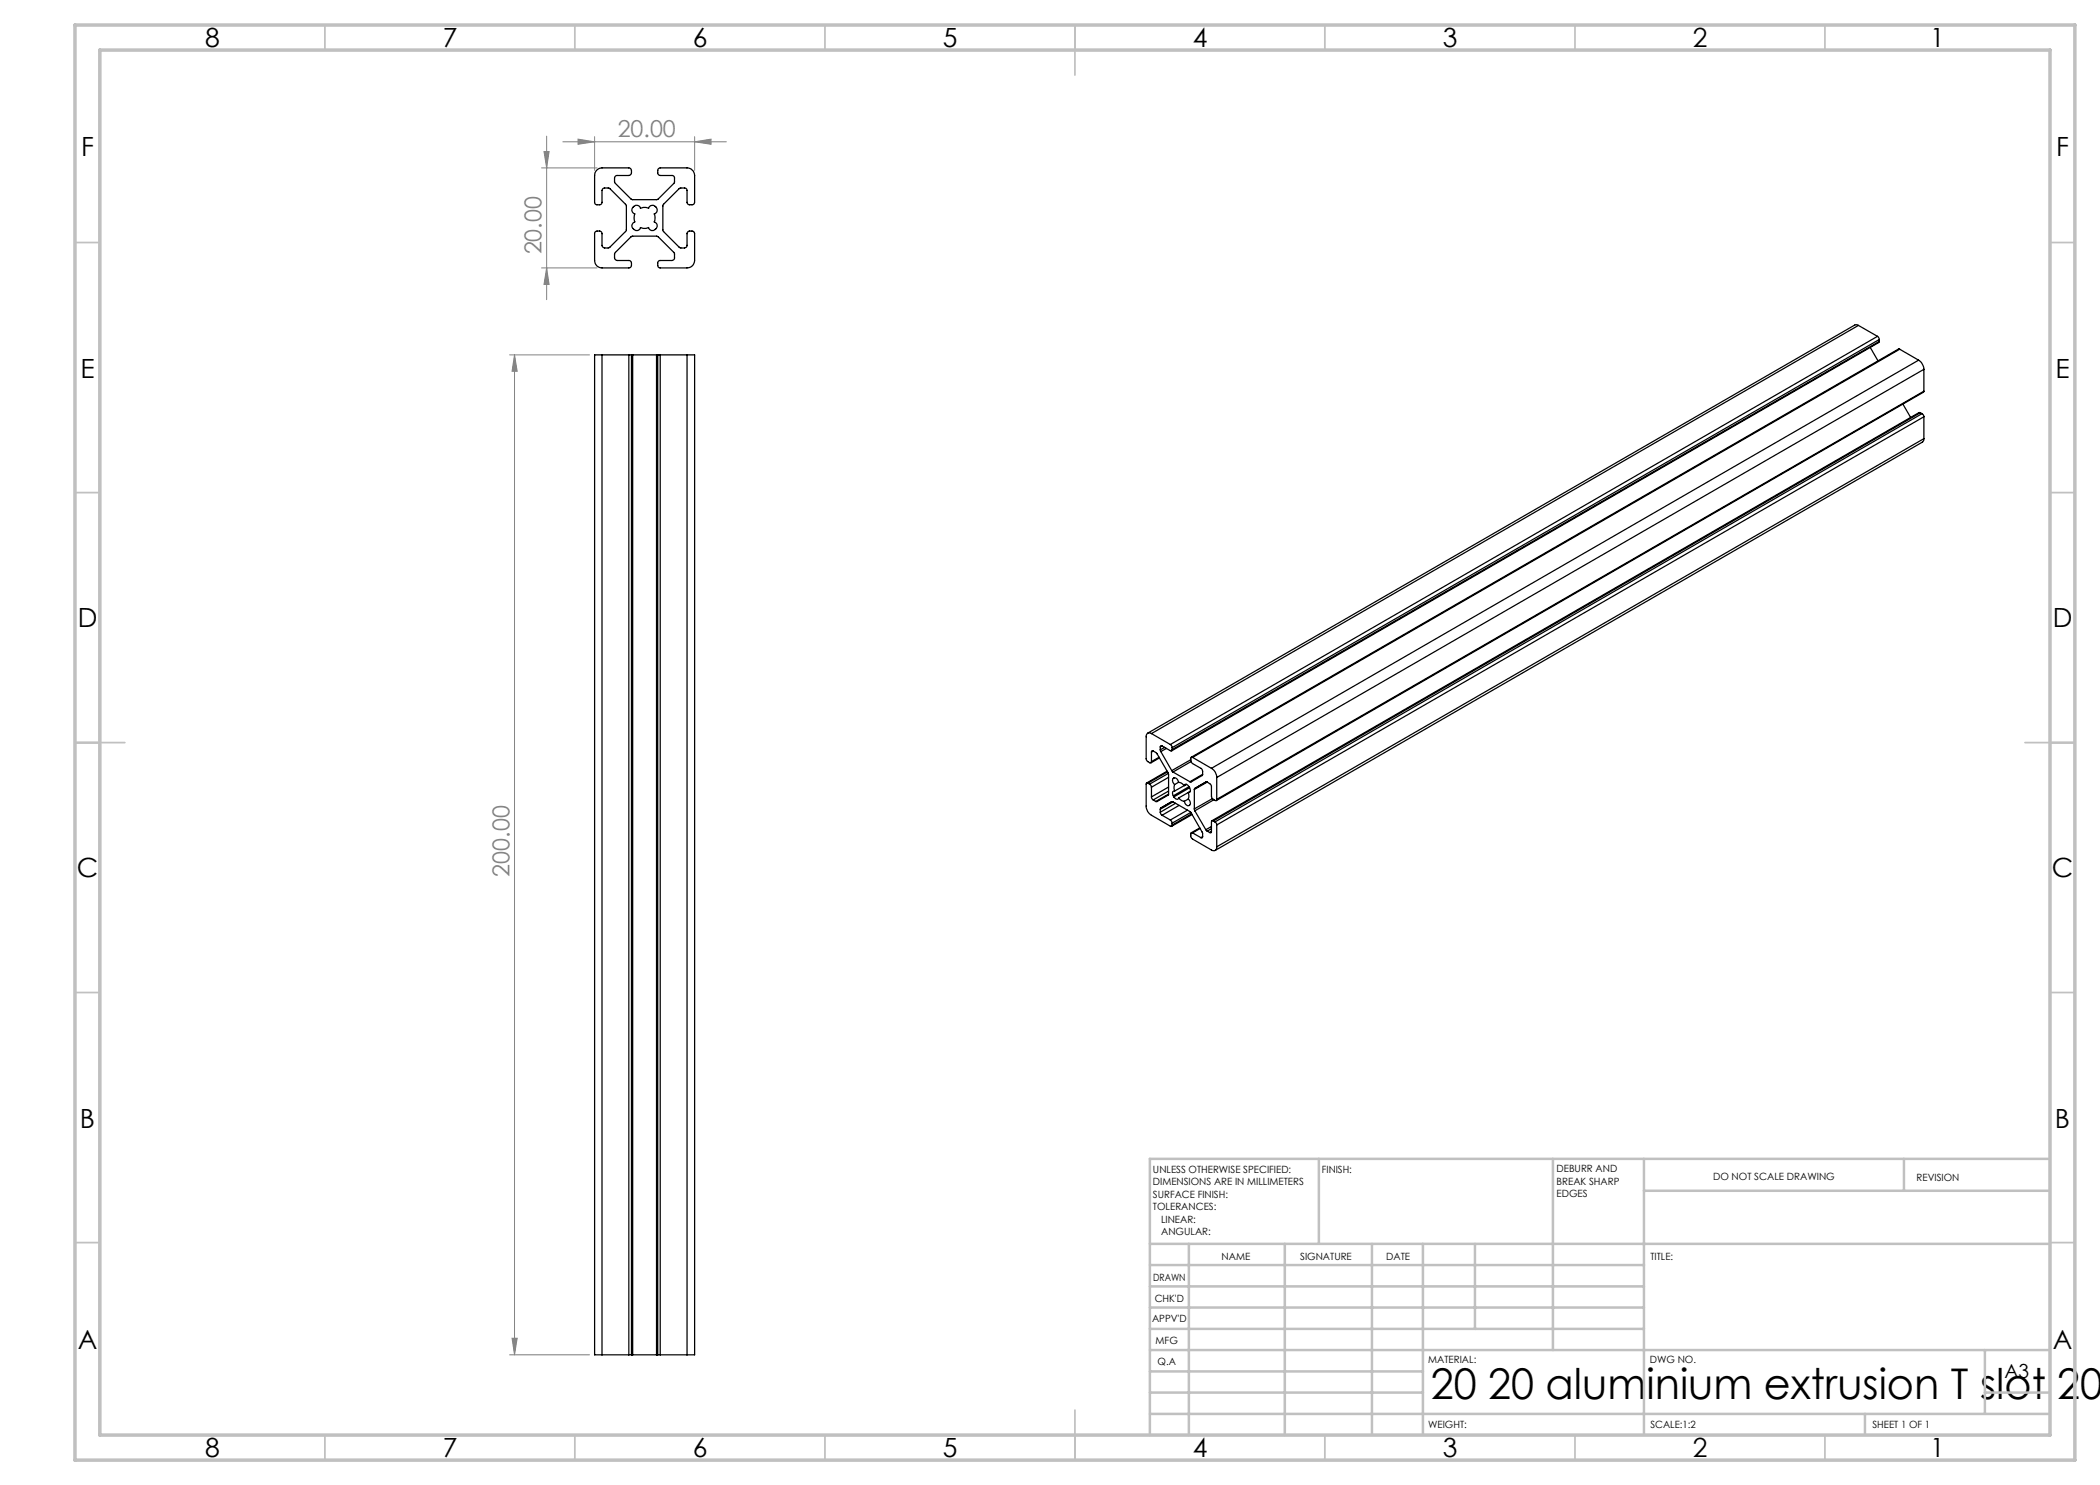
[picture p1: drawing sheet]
<svg xmlns="http://www.w3.org/2000/svg" width="420mm" height="297mm" viewBox="0 0 420 297" stroke-linecap="round" stroke-linejoin="round" font-family="sans-serif">
<g fill="none" stroke="#808080" stroke-width=".2">
<path d="M108.3 33.6h11.1M108.8 30.3h1l-.5 3.3zM109.3 27.2v32.7M112.6 28.4h32.7M115.6 27.8l3.3 .6-3.3 .5zM118.9 27.3v6.8M138.9 28.4l3.3-.6v1.1zM138.9 27.3v6.8M108.3 53.6h11.1M109.3 53.6l.5 3.3h-1zM101.9 71h16M102.9 71v200"/>
<path d="M102.9 71l.5 3.3h-1zM101.9 271h16M102.4 267.6h1l-.5 3.4z"/>
</g>
<g fill="none" stroke="#c0c0c0" stroke-width=".35">
<path d="M65 5v5M115 5v5M165 5v5M215 5v10M265 5v5M315 5v5M365 5v5M15 48.5h5M410 48.5h5M15 98.5h5M410 98.5h5M15 148.5h10"/>
<path d="M405 148.5h10M15 198.5h5M410 198.5h5M15 248.5h5M410 248.5h5M65 287v5M115 287v5M165 287v5M215 282v10M265 287v5M315 287v5M365 287v5"/>
</g>
<g fill="none" stroke="#c0c0c0" stroke-width=".5">
<path d="M263.8 231.8v17M310.6 231.8v38.2M328.8 231.8v55.2M328.8 238.2h81.2M380.8 231.8v6.4M410 231.8h-180v55.2M230 248.8h180M230 257.3h98.8M230 253h98.8M237.8 248.8v38.2M257 248.8v38.2M274.4 248.8v38.2"/>
<path d="M284.6 248.8v38.2M295 248.8v17M230 265.8h98.8M230 261.5h98.8M230 278.5h54.6M230 274.3h54.6M230 270h180M397 278.5h13M397 270v12.8M230 282.8h180M373 282.8v4.2"/>
</g>
<path d="M15 5h400v287h-400zM20 10h390v277h-390z" fill="none" stroke="#c0c0c0" stroke-width=".7"/>
<g fill="#808080">
<path d="M115.6 27.8l3.3 .6-3.3 .5zM138.9 28.4l3.3-.6v1.1z"/>
<path d="M102.9 71l.5 3.3h-1zM102.4 267.6h1l-.5 3.4zM108.8 30.3h1l-.5 3.3zM109.3 53.6l.5 3.3h-1z"/>
</g>
<g fill="none" stroke="#000" stroke-width=".25">
<path d="M119.3 34l.5-.3 .6-.1h5.4a.54 .54 0 0 1 .5 .5v.7l-.3 .3-2.8 .1-.3 .2v1l3.5 3.5h5l3.4-3.3 .1-1.1-.2-.3-2.8-.1-.3-.4v-.6a.49 .49 0 0 1 .4-.5h5.4a1.57 1.57 0 0 1 1.5 1.5v5.4a.49 .49 0 0 1-.5 .5h-.5a.49 .49 0 0 1-.5-.5l-.1-2.7-.3-.2h-1l-3.4 3.5v5.1l3.3 3.3 .3 .1h.7l.5-.3v-2.6a.49 .49 0 0 1 .5-.5h.5a.49 .49 0 0 1 .5 .5v5.4a1.51 1.51 0 0 1-1.5 1.5h-5.5l-.3-.2v-.9l.2-.3 2.9-.2 .2-.3v-1l-3.5-3.5-5.1 .1-3.3 3.2-.1 .3v.8l.2 .3 .3 .2 2.6 .1 .3 .4v.7l-.3 .2-5.6 .1a1.45 1.45 0 0 1-1.5-1.5v-5.4a.49 .49 0 0 1 .5-.5h.5a.49 .49 0 0 1 .5 .5v2.6l.5 .3h.7l.3-.1 3.3-3.3 .1-5-3.5-3.6h-1l-.4 .3-.1 2.8-.3 .3h-.7l-.3-.3-.1-5.6 .1-.6zM126.8 41.3a.79 .79 0 0 1 1.3 .4 1.95 1.95 0 0 1 1.6 0 .87 .87 0 0 1 1.4-.3 .87 .87 0 0 1-.3 1.4 1.87 1.87 0 0 1 0 1.6 .87 .87 0 0 1 .4 1.4 .87 .87 0 0 1-1.5-.3 1.95 1.95 0 0 1-1.6 0 .87 .87 0 0 1-1.4 .3 .87 .87 0 0 1 .3-1.4l-.2-.6 .2-1a.83 .83 0 0 1-.6-.7 .83 .83 0 0 1 .4-.8zM120.4 71h-1.5v200h1.5M120.4 71v200M120.4 71h5.4M125.8 71h.5M125.8 71v200M126.3 71h.2M126.3 71v200M126.5 71h4.8M126.5 71v200M131.3 71h.3"/>
<path d="M131.3 71v200M131.6 71h.4M131.6 71v200M132 71h5.4M132 71v200M137.4 71h1.5v200h-1.5M137.4 71v200M371.7 65.1l-.4-.2-.4 .1-141.4 81.6M371.7 65.1l-141.4 81.6M371.7 65.1l3.8 2.2M374.1 69.5l1.5 2.7M375.5 67.3l.3 .6"/>
<path d="M375.5 67.3l-141.4 81.6M375.8 68.3l-.1 .2-141.4 81.7M375.8 67.9l-141.4 81.6M375.8 67.9v.4M375.8 68.3l-141.4 81.6M379.9 69.8h-.2l-141.4 81.6M379.9 69.8l-141.4 81.7M379.9 69.8l3.8 2.2M383.7 72a2.34 2.34 0 0 1 1.1 1.9M383.7 72l-141.4 81.7M384.8 78.2l-.1 .2-141.5 81.7M384.8 73.9l-141.5 81.6"/>
<path d="M384.8 73.9v4.3M384.8 78.2l-141.5 81.7M380.6 80.8l1.5 2.7M384.1 82.5h-.3l-141.4 81.6M384.1 82.5l-141.4 81.7M384.1 82.5l.3 .2M384.4 82.7l.4 .7M384.4 82.7l-141.4 81.7M384.8 87.7l-.1 .5-.2 .2-141.4 81.7M384.8 83.4v4.3M384.8 83.4l-141.5 81.6M384.8 87.7l-141.5 81.7"/>
<path d="M229.6 156.6a.21 .21 0 0 0-.3 0 .21 .21 0 0 0-.1 .2v4.4a2.11 2.11 0 0 0 1.1 1.9l3.8 2.1a.21 .21 0 0 0 .2 .1 .21 .21 0 0 0 .1-.3M229.6 156.6l.3 .2M229.9 156.8l.3 .3 .1 .3M230.3 159.4l.3 .6M230.3 146.7a.64 .64 0 0 0-.8-.1 .64 .64 0 0 0-.3 .8v4.5l.7 .6a.23 .23 0 0 0 .3 .1 .23 .23 0 0 0 .1-.3M230.3 150.4v1.9M230.3 157.4v2M230.3 146.7l3.8 2.2M230.6 150.2l.8 .5 2.3 4v4.1M230.6 150.2a.21 .21 0 0 0-.2 0 .21 .21 0 0 0-.1 .2M230.6 160l.5 .3M230.6 150.2l-.3 .2"/>
<path d="M231.8 151.4l-1.5 .9M231.9 151.6l-1.7 1M232.1 150l.1 .3M232.1 149.4v.6M232.2 150.3l2.2 3.8M232.4 149.2l1.7 .9a.21 .21 0 0 0 .2 .1 .21 .21 0 0 0 .1-.3M232.4 149.2a.21 .21 0 0 0-.2 0 .21 .21 0 0 0-.1 .2M232.4 149.2l-.3 .2M232.9 149.5l-.8 .5M233.3 149.7l-1.1 .6M233.4 154.2l-4.1 2.4M233.5 154.4l-3.9 2.2"/>
<path d="M233.6 154.7l-3.7 2.1M233.7 158.8v.2l-2.3 1.3h-.3M233.7 155.5l-3.4 1.9M233.7 157.4l-3.4 2M233.7 158.8l-2.6 1.5M233.7 158.2l-3.1 1.8M234.1 148.9l.3 .4v.2M234.4 154.1l.2 .3M234.4 149.5v.4M234.6 154.4l3.4 1.9M234.7 159.2l.1 .2M234.8 159.4a.51 .51 0 0 0 .4 .4 .51 .51 0 0 0 .5-.2"/>
<path d="M234.9 156.9l-.1 .4 .1 .9M234.9 158.2a.52 .52 0 0 0-.5 .4 .52 .52 0 0 0 .3 .6M235.7 156.5l.6 .1 .6 .5M235.7 156.5a.72 .72 0 0 0-.3-.8 .72 .72 0 0 0-.8 .1v.6l.3 .5M235.7 159.6l.6 .5 .6 .2M235.7 156.5l-.8 .4M236.9 157.1a.51 .51 0 0 1 .5-.2 .51 .51 0 0 1 .4 .4M236.9 157.1l.4-.2-2.4 1.3M237.7 159.8a.73 .73 0 0 1 .4 .7 .73 .73 0 0 1-.4 .6l-.6-.3-.2-.5M237.7 158.5l.1 .5-.1 .8M237.7 159.8l-.8 .5M237.7 158.5l-2 1.1"/>
<path d="M237.8 157.3l.1 .2M237.8 157.3l-3.1 1.9M237.9 157.5a.52 .52 0 0 1 .2 .6 .52 .52 0 0 1-.4 .4M237.9 157.5l-3.1 1.9M238.1 158.3l-.4 .2M238.2 151.9l-3.8 2.2M238.2 152.3l-3.6 2.1M238.5 151.5a.21 .21 0 0 0-.2-.1 .21 .21 0 0 0-.1 .3v.6l.3 .4 1.9 1.1 .1 1.1M238.5 151.5l3.8 2.2M238.9 157.9v3.9M239 157.7l-.1 .2M240.5 154.9l-.1 .2-2.2 1.3-.2-.1"/>
<path d="M240.5 154.9l-2.5 1.4M241.2 156.4l-2.2 1.3M241.4 156.4l.6 .4 .3 .4v2.3l.7 .6a.21 .21 0 0 0 .3 0 .21 .21 0 0 0 0-.2M241.4 156.4h-.2l-2.2 1.3M241.4 156.4l-2.5 1.5M242.3 153.7a2.11 2.11 0 0 1 1 1.8M242.5 159.7l-3.6 2.1M242.8 159.9l-3.8 2.3M243.3 155.5v4.4M232.1 162.5l.3 .6M232.1 161.9v.6M232.4 163.1l1.7 .9"/>
<path d="M234.1 164l.3 .6M234.4 164.6v.4M234.6 160.4l3.6 2.1 2.3 4v.8M234.6 160.4l-.2-.1-2.2 1.3-.1 .3M234.6 160.4l-2.5 1.5M235.1 160.7l-3 1.8M235.8 161.1l-3.4 2M237.5 162l-3.4 2M238.2 162.5l-3.8 2.1M238.3 162.8l-3.9 2.2M238.4 162.9l-4.1 2.4M238.5 166.6a.21 .21 0 0 0-.2-.1 .21 .21 0 0 0-.1 .3v.6l.2 .3 3.9 2.3a.64 .64 0 0 0 .8 .1 .64 .64 0 0 0 .2-.7"/>
<path d="M238.5 166.6l1.7 .9M238.9 161.8l.1 .4M239 162.2l2.2 3.7M240 165.6l-1.7 .9M240 165.7l-1.5 .9M240.5 167.3a.21 .21 0 0 1-.1 .3 .21 .21 0 0 1-.2-.1M240.5 167.3l-.3 .2M241.2 165.9l.2 .3M241.4 166.2l.5 .3M242.3 166.3a.21 .21 0 0 1-.1 .2 .21 .21 0 0 1-.3 0M242.3 165.3l-1.1 .6M242.3 166.3l-.4 .2"/>
<path d="M242.3 165.7l-.9 .5M242.7 164.2a.23 .23 0 0 0-.3-.1 .23 .23 0 0 0-.1 .3v1.9M242.7 164.2l.3 .2M243 164.4l.3 .6M243.3 165v4.4M120.4 271h5.4M125.8 271h.5M126.3 271h.2M126.5 271h4.8M131.3 271h.3M131.6 271h.4M132 271h5.4"/>
</g>
<text font-size="8.5" x="286.1" y="279.7">20 20 aluminium extrusion T slot 200</text>
<g font-size="5.3">
<text x="41" y="9.5">8</text>
<text x="88.5" y="9.5">7</text>
<text x="138.5" y="9.5">6</text>
<text x="188.5" y="9.5">5</text>
<text x="238.5" y="9.5">4</text>
<text x="288.5" y="9.5">3</text>
<text x="338.5" y="9.5">2</text>
<text x="386" y="9.5">1</text>
<text x="16.2" y="31.2">F</text>
<text x="411.2" y="31.2">F</text>
<text x="16.1" y="75.5">E</text>
<text x="411.1" y="75.5">E</text>
<text x="15.5" y="125.5">D</text>
<text x="410.5" y="125.5">D</text>
<text x="15.4" y="175.5">C</text>
<text x="410.4" y="175.5">C</text>
<text x="16" y="225.5">B</text>
<text x="411" y="225.5">B</text>
<text x="15.5" y="269.7">A</text>
<text x="410.5" y="269.7">A</text>
<text x="41" y="291.5">8</text>
<text x="88.5" y="291.5">7</text>
<text x="138.5" y="291.5">6</text>
<text x="188.5" y="291.5">5</text>
<text x="238.5" y="291.5">4</text>
<text x="288.5" y="291.5">3</text>
<text x="338.5" y="291.5">2</text>
<text x="386" y="291.5">1</text>
</g>
<g font-size="4.7" fill="#808080">
<text x="123.5" y="27.3">20.00</text>
<text x="108.3" y="50.9" transform="rotate(-90 108.3 50.9)">20.00</text>
<text x="101.9" y="175.3" transform="rotate(-90 101.9 175.3)">200.00</text>
</g>
<text font-size="3.9" x="400.9" y="275.5">A3</text>
<g font-size="2">
<text x="230.6" y="234.6">UNLESS OTHERWISE SPECIFIED:</text>
<text x="230.6" y="237.1">DIMENSIONS ARE IN MILLIMETERS</text>
<text x="230.6" y="239.6">SURFACE FINISH:</text>
<text x="264.4" y="234.6">FINISH:</text>
<text x="311.3" y="234.5">DEBURR AND</text>
<text x="311.3" y="237">BREAK SHARP</text>
<text x="311.3" y="239.5">EDGES</text>
<text x="342.6" y="236">DO NOT SCALE DRAWING</text>
<text x="383.3" y="236.2">REVISION</text>
<text x="230.6" y="242.1">TOLERANCES:</text>
<text x="232.2" y="244.6">LINEAR:</text>
<text x="232.2" y="247.1">ANGULAR:</text>
<text x="244.3" y="252">NAME</text>
<text x="260" y="251.9">SIGNATURE</text>
<text x="277.2" y="251.9">DATE</text>
<text x="330.1" y="251.9">TITLE:</text>
<text x="230.6" y="256.1">DRAWN</text>
<text x="230.9" y="260.3">CHK'D</text>
<text x="230.4" y="264.4">APPV'D</text>
<text x="231.1" y="268.8">MFG</text>
<text x="231.5" y="273">Q.A</text>
<text x="285.6" y="272.5">MATERIAL:</text>
<text x="330" y="272.5">DWG NO.</text>
<text x="285.6" y="285.5">WEIGHT:</text>
<text x="330.1" y="285.6">SCALE:1:2</text>
<text x="374.5" y="285.6">SHEET 1 OF 1</text>
</g>
</svg>
